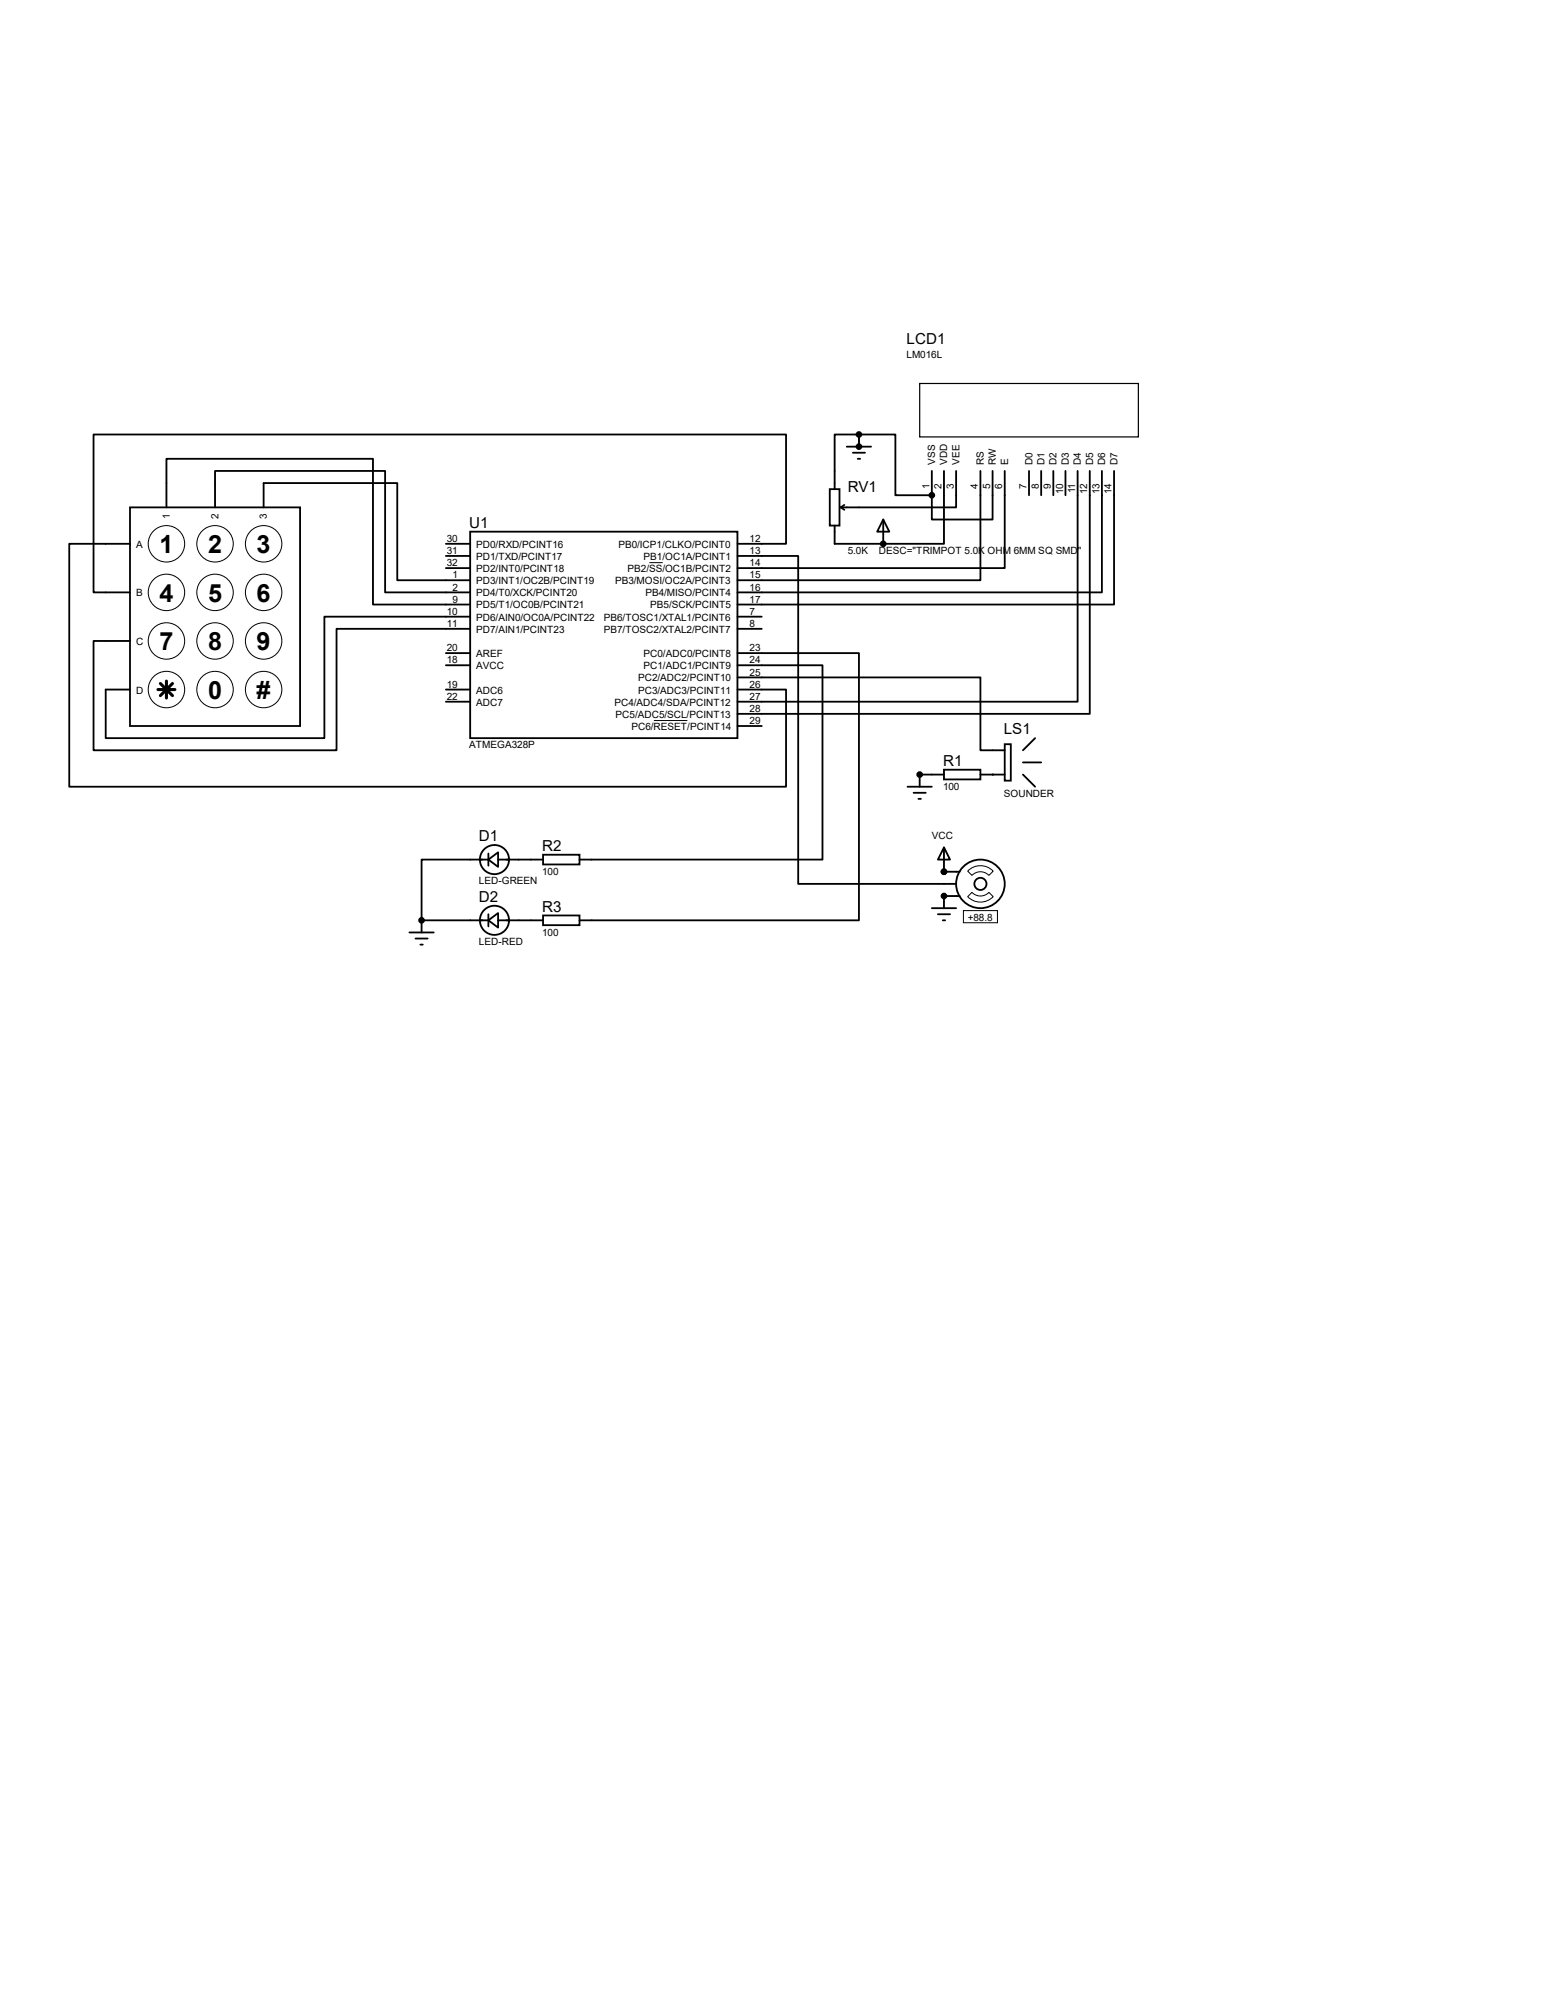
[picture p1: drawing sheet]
<svg xmlns="http://www.w3.org/2000/svg" width="216mm" height="279mm" viewBox="0 0 216 279" stroke-linecap="round" stroke-linejoin="round" font-family="sans-serif">
<g fill="none" stroke="#000" stroke-width=".25">
<path d="M18.1 70.7h23.7v30.5h-23.7zM18.1 75.8h-8.4v33.9h99.9v-13.6h-6.8M23.2 70.7v-6.7h28.8v20.3h13.5M30 70.7v-5h23.7v16.9h11.8M36.7 70.7v-3.3h18.7v13.5h10.1M62.1 75.8h3.4M62.1 77.5h3.4M62.1 79.2h3.4M65.5 74.1h37.3v28.8h-37.3zM102.8 75.8h6.8v-15.2h-96.6v22h5.1M102.8 77.5h8.5v45.7h22M115.7 68.2h1.3v5.1h-1.3z"/>
<path d="M116.3 73.3v2.5h6.8M117.2 70.7l.5 .4M117.7 70.4l-.5 .3M118 62.3h3.4M118.9 63.1h1.7M119.5 64h.4M119.7 60.6h.1M119.7 60.6h-3.4v7.6M119.7 60.6h5.1v8.4h5.1M119.7 60.6v1.7M123.1 72.4l.9 1.7h-1.7zM123.1 75.8h.1"/>
<path d="M123.1 72.4v3.4M129.9 69h.1M129.9 65.7v3.3M131.6 65.7v10.1h-8.5M133.3 65.7v5h-16.1M136.7 65.7v15.2h-33.9M138.3 65.7v6.7h-8.4v-3.4M140 65.7v13.5h-37.2M143.4 65.7v3.3M145.1 65.7v3.3M146.8 65.7v3.3M148.5 65.7v3.3"/>
<path d="M150.2 65.7v32.1h-47.4M151.9 65.7v33.8h-49.1M153.6 65.7v16.9h-50.8M155.3 65.7v18.6h-52.5M62.1 97.8h3.4M62.1 96.1h3.4M62.1 92.8h3.4M62.1 91.1h3.4M65.5 87.7h-18.6v16.9h-33.9v-15.2h5.1M65.5 86h-20.3v16.9h-30.5v-6.8h3.4M102.8 94.4h33.9v10.2h3.3M102.8 92.8h11.8v27h-33.8"/>
<path d="M102.8 91.1h16.9v37.2h-38.9M102.8 86h3.4M102.8 87.7h3.4M68.1 119.8l1.3-1v2.1zM68.1 119.8h-9.3v8.5M68.1 119v1.7M69.4 119.8h6.3M75.7 119.2h5.1v1.3h-5.1zM102.8 101.2h3.4M126.5 109.7h3.4M127.3 110.5h1.7M128 111.4h.4"/>
<path d="M128.2 108h.1M128.2 108h3.4M128.2 108v1.7M131.6 107.3h5.1v1.4h-5.1zM131.6 118.2l.8 1.6h-1.7zM131.6 118.2v3.3M136.7 108h3.3M138.3 108h.1M140 103.8h.9v5h-.9zM142.6 106.3h2.5M142.6 108l1.7 1.7M144.3 102.9l-1.7 1.7"/>
<path d="M57.1 130h3.4M57.9 130.9h1.7M58.6 131.7h.3M58.8 128.3h.1M58.8 128.3h9.3M58.8 128.3v1.7M68.1 128.3l1.3-1v2zM68.1 127.5v1.7M69.4 128.3h6.3M75.7 127.6h5.1v1.4h-5.1zM129.9 126.6h3.4M130.7 127.5h1.7"/>
<path d="M131.4 128.3h.3M131.6 121.5h.1M131.6 124.9h.1M131.6 124.9v1.7M131.6 121.5h2.2M131.6 124.9h2.2"/>
<circle cx="68.9" cy="119.8" r="2.03"/>
<circle cx="68.9" cy="128.3" r="2.03"/>
<circle cx="136.7" cy="123.2" r="3.4"/>
<circle cx="136.7" cy="123.2" r=".85"/>
</g>
<g fill="none" stroke="#000" stroke-width=".14">
<path d="M90.5 78.4h1.9M91.1 100.5h4.7M134.3 127h4.7v1.7h-4.7zM134.9 121.5a2.46 2.46 0 0 1 3.5 0l-.6 .5a1.64 1.64 0 0 0-2.3 0zM135.5 124.4a1.64 1.64 0 0 0 2.3 0l.6 .6a2.46 2.46 0 0 1-3.5 0z"/>
<circle cx="23.2" cy="75.8" r="2.54"/>
<circle cx="30" cy="75.8" r="2.54"/>
<circle cx="36.7" cy="75.8" r="2.54"/>
<circle cx="23.2" cy="89.4" r="2.54"/>
<circle cx="23.2" cy="96.1" r="2.54"/>
<circle cx="23.2" cy="82.6" r="2.54"/>
<circle cx="30" cy="89.4" r="2.54"/>
<circle cx="30" cy="96.1" r="2.54"/>
<circle cx="30" cy="82.6" r="2.54"/>
<circle cx="36.7" cy="89.4" r="2.54"/>
<circle cx="36.7" cy="96.1" r="2.54"/>
<circle cx="36.7" cy="82.6" r="2.54"/>
</g>
<path d="M22 96.1h2.4M22.4 95.3l1.6 1.7M23.2 95v2.3M24 95.3l-1.6 1.7" fill="none" stroke="#000" stroke-width=".42"/>
<path d="M128.2 53.5h30.5v7.4h-30.5z" fill="none" stroke="#000" stroke-width=".17"/>
<g fill="#000" stroke="#000" stroke-width=".25">
<circle cx="119.7" cy="60.6" r=".34"/>
<circle cx="119.7" cy="62.3" r=".34"/>
<circle cx="123.1" cy="75.8" r=".34"/>
<circle cx="129.9" cy="69" r=".34"/>
<circle cx="128.2" cy="108" r=".34"/>
<circle cx="58.8" cy="128.3" r=".34"/>
<circle cx="131.6" cy="121.5" r=".34"/>
<circle cx="131.6" cy="124.9" r=".34"/>
</g>
<g font-size="3.5">
<text x="22.2" y="77.1">1</text>
<text x="29" y="77.1">2</text>
<text x="35.8" y="77.1">3</text>
<text x="22.2" y="83.9">4</text>
<text x="29" y="83.9">5</text>
<text x="35.8" y="83.9">6</text>
<text x="22.2" y="90.7">7</text>
<text x="29" y="90.7">8</text>
<text x="35.8" y="90.7">9</text>
<text x="29" y="97.5">0</text>
<text x="35.8" y="97.5">#</text>
</g>
<g font-size="2.1">
<text x="126.4" y="48">LCD1</text>
<text x="118.2" y="68.5">RV1</text>
<text x="65.4" y="73.6">U1</text>
<text x="131.4" y="106.8">R1</text>
<text x="139.9" y="102.4">LS1</text>
<text x="66.8" y="117.3">D1</text>
<text x="75.6" y="118.7">R2</text>
<text x="66.8" y="125.8">D2</text>
<text x="75.6" y="127.1">R3</text>
</g>
<g font-size="1.4">
<text x="126.4" y="49.9">LM016L</text>
<text x="130.3" y="64.8" transform="rotate(-90 130.3 64.8)">VSS</text>
<text x="132" y="64.8" transform="rotate(-90 132 64.8)">VDD</text>
<text x="133.7" y="64.8" transform="rotate(-90 133.7 64.8)">VEE</text>
<text x="137.1" y="64.8" transform="rotate(-90 137.1 64.8)">RS</text>
<text x="138.8" y="64.8" transform="rotate(-90 138.8 64.8)">RW</text>
<text x="140.5" y="64.8" transform="rotate(-90 140.5 64.8)">E</text>
<text x="143.9" y="64.8" transform="rotate(-90 143.9 64.8)">D0</text>
<text x="145.6" y="64.8" transform="rotate(-90 145.6 64.8)">D1</text>
<text x="147.3" y="64.8" transform="rotate(-90 147.3 64.8)">D2</text>
<text x="149" y="64.8" transform="rotate(-90 149 64.8)">D3</text>
<text x="150.7" y="64.8" transform="rotate(-90 150.7 64.8)">D4</text>
<text x="152.4" y="64.8" transform="rotate(-90 152.4 64.8)">D5</text>
<text x="154" y="64.8" transform="rotate(-90 154 64.8)">D6</text>
<text x="155.7" y="64.8" transform="rotate(-90 155.7 64.8)">D7</text>
<text x="129.5" y="68.1" transform="rotate(-90 129.5 68.1)">1</text>
<text x="131.2" y="68.1" transform="rotate(-90 131.2 68.1)">2</text>
<text x="132.9" y="68.1" transform="rotate(-90 132.9 68.1)">3</text>
<text x="136.3" y="68.1" transform="rotate(-90 136.3 68.1)">4</text>
<text x="138" y="68.1" transform="rotate(-90 138 68.1)">5</text>
<text x="139.7" y="68.1" transform="rotate(-90 139.7 68.1)">6</text>
<text x="143.1" y="68.1" transform="rotate(-90 143.1 68.1)">7</text>
<text x="144.8" y="68.1" transform="rotate(-90 144.8 68.1)">8</text>
<text x="146.5" y="68.1" transform="rotate(-90 146.5 68.1)">9</text>
<text x="148.2" y="68.9" transform="rotate(-90 148.2 68.9)">10</text>
<text x="149.9" y="68.8" transform="rotate(-90 149.9 68.8)">11</text>
<text x="151.6" y="68.9" transform="rotate(-90 151.6 68.9)">12</text>
<text x="153.2" y="68.9" transform="rotate(-90 153.2 68.9)">13</text>
<text x="154.9" y="68.9" transform="rotate(-90 154.9 68.9)">14</text>
<text x="19" y="76.4">A</text>
<text x="23.7" y="72.3" transform="rotate(-90 23.7 72.3)">1</text>
<text x="30.4" y="72.3" transform="rotate(-90 30.4 72.3)">2</text>
<text x="37.2" y="72.3" transform="rotate(-90 37.2 72.3)">3</text>
<text x="62.3" y="77.3">31</text>
<text x="62.3" y="75.6">30</text>
<text x="66.4" y="76.4">PD0/RXD/PCINT16</text>
<text x="86.2" y="76.4">PB0/ICP1/CLKO/PCINT0</text>
<text x="104.5" y="75.6">12</text>
<text x="104.5" y="77.3">13</text>
<text x="118.2" y="77.3">5.0K</text>
<text x="122.5" y="77.3">DESC=&quot;TRIMPOT 5.0K OHM 6MM SQ SMD&quot;</text>
<text x="19" y="83.1">B</text>
<text x="62.3" y="79">32</text>
<text x="63.1" y="82.3">2</text>
<text x="63.1" y="80.6">1</text>
<text x="66.4" y="83.1">PD4/T0/XCK/PCINT20</text>
<text x="66.4" y="81.4">PD3/INT1/OC2B/PCINT19</text>
<text x="66.4" y="79.8">PD2/INT0/PCINT18</text>
<text x="66.4" y="78.1">PD1/TXD/PCINT17</text>
<text x="85.7" y="81.4">PB3/MOSI/OC2A/PCINT3</text>
<text x="87.5" y="79.8">PB2/SS/OC1B/PCINT2</text>
<text x="89.7" y="78.1">PB1/OC1A/PCINT1</text>
<text x="90" y="83.1">PB4/MISO/PCINT4</text>
<text x="104.5" y="80.6">15</text>
<text x="104.5" y="79">14</text>
<text x="104.5" y="82.3">16</text>
<text x="19" y="89.9">C</text>
<text x="62.3" y="85.7">10</text>
<text x="62.3" y="87.4">11</text>
<text x="63.1" y="84">9</text>
<text x="66.4" y="86.5">PD6/AIN0/OC0A/PCINT22</text>
<text x="66.4" y="84.8">PD5/T1/OC0B/PCINT21</text>
<text x="66.4" y="88.2">PD7/AIN1/PCINT23</text>
<text x="84.2" y="88.2">PB7/TOSC2/XTAL2/PCINT7</text>
<text x="84.2" y="86.5">PB6/TOSC1/XTAL1/PCINT6</text>
<text x="90.6" y="84.8">PB5/SCK/PCINT5</text>
<text x="104.5" y="84">17</text>
<text x="104.5" y="87.4">8</text>
<text x="104.5" y="85.7">7</text>
<text x="62.3" y="92.5">18</text>
<text x="62.3" y="90.8">20</text>
<text x="62.3" y="95.9">19</text>
<text x="66.4" y="93.3">AVCC</text>
<text x="66.4" y="91.6">AREF</text>
<text x="88.9" y="95">PC2/ADC2/PCINT10</text>
<text x="89.7" y="93.3">PC1/ADC1/PCINT9</text>
<text x="89.7" y="91.6">PC0/ADC0/PCINT8</text>
<text x="104.5" y="95.9">26</text>
<text x="104.5" y="94.2">25</text>
<text x="104.5" y="92.5">24</text>
<text x="104.5" y="90.8">23</text>
<text x="19" y="96.7">D</text>
<text x="62.3" y="97.6">22</text>
<text x="66.4" y="96.7">ADC6</text>
<text x="66.4" y="98.4">ADC7</text>
<text x="85.6" y="98.4">PC4/ADC4/SDA/PCINT12</text>
<text x="85.8" y="100.1">PC5/ADC5/SCL/PCINT13</text>
<text x="88" y="101.8">PC6/RESET/PCINT14</text>
<text x="88.9" y="96.7">PC3/ADC3/PCINT11</text>
<text x="104.5" y="101">29</text>
<text x="104.5" y="99.3">28</text>
<text x="104.5" y="97.6">27</text>
<text x="65.4" y="104.4">ATMEGA328P</text>
<text x="131.4" y="110.1">100</text>
<text x="139.9" y="111.1">SOUNDER</text>
<text x="129.9" y="117">VCC</text>
<text x="66.8" y="123.3">LED-GREEN</text>
<text x="75.6" y="122">100</text>
<text x="66.8" y="131.8">LED-RED</text>
<text x="75.6" y="130.4">100</text>
<text x="134.9" y="128.4">+88.8</text>
</g>
</svg>
